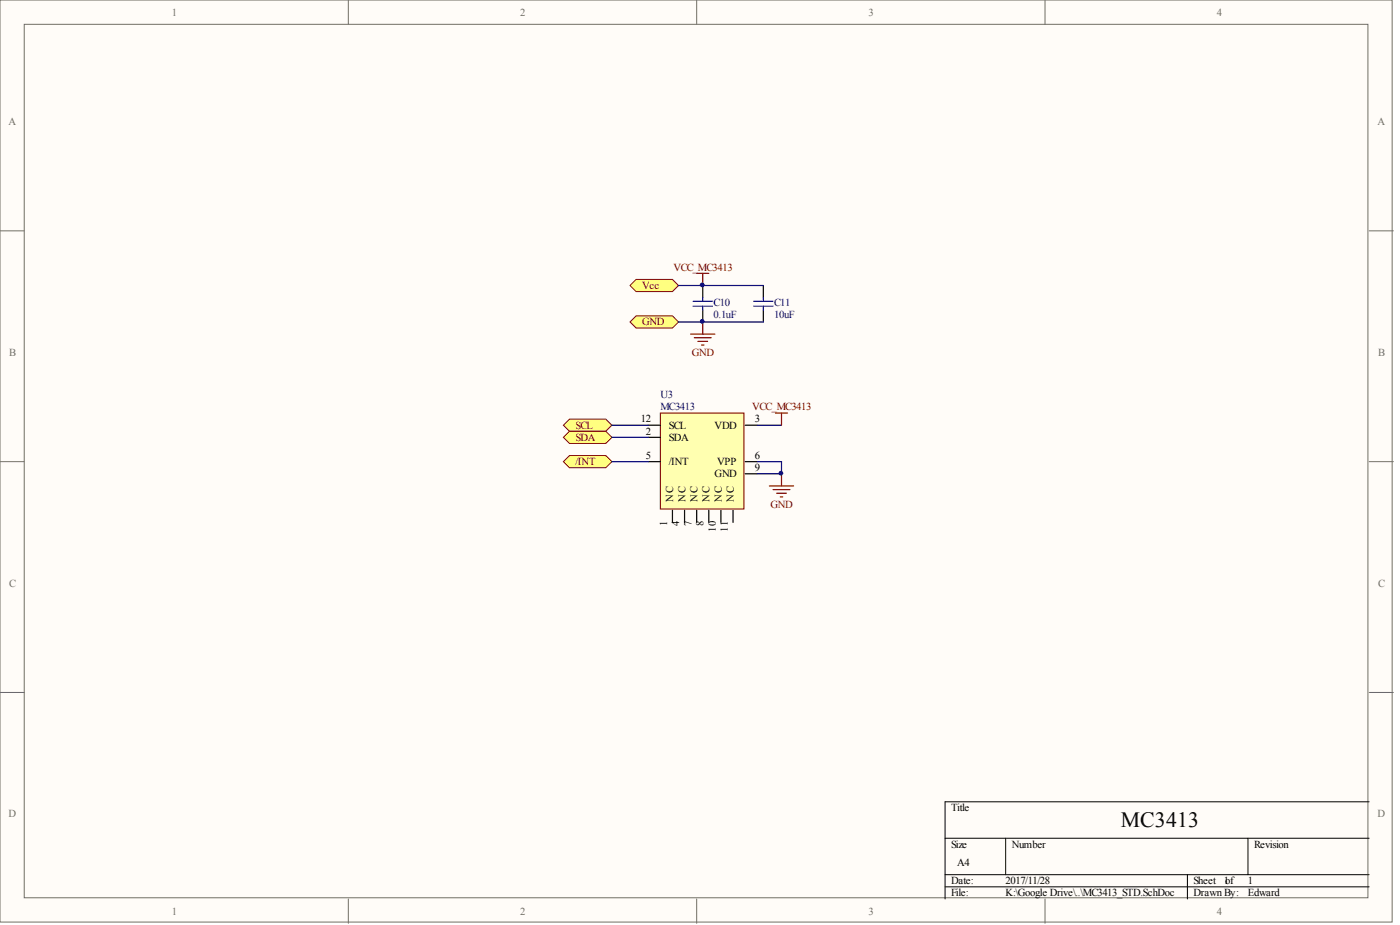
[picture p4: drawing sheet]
<svg xmlns="http://www.w3.org/2000/svg" width="292mm" height="193mm" viewBox="0 0 292 193" stroke-linecap="round" stroke-linejoin="round" font-family="sans-serif">
<g fill="#fffcf8" stroke="#716f64" stroke-width=".21">
<path d="M0 0h290.5v192.4h-290.5z"/>
<path d="M5.1 5.1h280.3v182.2h-280.3z"/>
</g>
<path d="M72.7 0v5.1M145.4 0v5.1M218 0v5.1M0 48.2h5.1M285.7 48.2h5M0 96.3h5.1M285.7 96.3h5M0 144.5h5.1M285.7 144.5h5M72.7 187.5v5.1M145.4 187.5v5.1M218 187.5v5.1" fill="none" stroke="#716f64" stroke-width=".21"/>
<path d="M197.2 174.9h88.5M209.8 174.9v7.6M260.4 174.9v7.6M285.7 167.3h-88.5v20.2M197.2 182.5h88.5M197.2 185h88.5M247.7 182.5v5" fill="none" stroke="#000" stroke-width=".21"/>
<path d="M137.8 86.2h17.4v20h-17.4z" fill="#ffffb0" stroke="#800000" stroke-width=".21"/>
<path d="M135.2 91.2h2.6M135.2 88.7h2.6M135.2 96.3h2.6M155.5 88.7h2.5M155.5 96.3h2.5M155.5 98.8h2.5M140.3 106.4v2.6M142.8 106.4v2.6M145.4 106.4v2.6M147.9 106.4v2.6M150.4 106.4v2.6M152.9 106.4v2.6" fill="none" stroke="#000" stroke-width=".25"/>
<path d="M163.1 98.8v2.6M160.5 101.4h5.1M161.3 102.1h3.5M162 102.9h2.1M162.8 103.7h.5" fill="none" stroke="#800000" stroke-width=".25"/>
<path d="M158 96.3h5.1v2.5h-5.1" fill="none" stroke="#000080" stroke-width=".25"/>
<g fill="#ffff80" stroke="#800000" stroke-width=".21">
<path d="M132.7 58.3h7.6l1.3 1.3-1.3 1.2h-7.6l-1.2-1.2z" fill-rule="evenodd"/>
<path d="M132.7 65.9h7.6l1.3 1.3-1.3 1.2h-7.6l-1.2-1.2z" fill-rule="evenodd"/>
</g>
<path d="M145.4 57h2.5M146.6 57v2.6M144.1 69.7h5M144.9 70.5h3.5M145.6 71.2h2M146.4 72h.5M146.6 67.2v2.5" fill="none" stroke="#800000" stroke-width=".25"/>
<path d="M146.6 59.6v2.5M146.6 64.6v2.6" fill="none" stroke="#000" stroke-width=".25"/>
<path d="M144.6 62.9h4M144.6 63.9h4M146.6 62.1v.8M146.6 63.9v.7" fill="none" stroke="#00f" stroke-width=".25"/>
<path d="M158 88.7h5.1" fill="none" stroke="#000080" stroke-width=".25"/>
<g fill="#ffff80" stroke="#800000" stroke-width=".21">
<path d="M118.8 95h7.6l1.3 1.3-1.3 1.3h-7.6l-1.2-1.3z" fill-rule="evenodd"/>
<path d="M118.8 87.4h7.6l1.3 1.3-1.3 1.3h-7.6l-1.2-1.3z" fill-rule="evenodd"/>
<path d="M118.8 90h7.6l1.3 1.2-1.3 1.3h-7.6l-1.2-1.3z" fill-rule="evenodd"/>
</g>
<path d="M141.6 59.6h17.7M141.6 67.2h17.7M127.7 88.7h7.5M127.7 91.2h7.5M127.7 96.3h7.5" fill="none" stroke="#000080" stroke-width=".25"/>
<path d="M161.8 86.2h2.5M163.1 86.2v2.5" fill="none" stroke="#800000" stroke-width=".25"/>
<path d="M159.3 59.6v2.5M159.3 64.6v2.6" fill="none" stroke="#000" stroke-width=".25"/>
<path d="M157.2 62.9h4.1M157.2 63.9h4.1M159.3 62.1v.8M159.3 63.9v.7" fill="none" stroke="#00f" stroke-width=".25"/>
<g fill="#000080" stroke="#000080" stroke-width=".21">
<circle cx="146.5" cy="67" r=".38"/>
<circle cx="146.5" cy="59.4" r=".38"/>
<circle cx="162.9" cy="98.7" r=".38"/>
</g>
<text font-size="4.5" x="233.8" y="172.6">MC3413</text>
<g font-size="2.2" fill="#716f64">
<text x="35.8" y="3.3">1</text>
<text x="108.5" y="3.3">2</text>
<text x="181.2" y="3.3">3</text>
<text x="253.9" y="3.3">4</text>
<text x="1.8" y="26.1">A</text>
<text x="287.4" y="26.1">A</text>
<text x="1.9" y="74.2">B</text>
<text x="287.6" y="74.2">B</text>
<text x="1.9" y="122.4">C</text>
<text x="287.6" y="122.4">C</text>
<text x="1.8" y="170.5">D</text>
<text x="287.4" y="170.5">D</text>
<text x="35.8" y="190.8">1</text>
<text x="108.5" y="190.8">2</text>
<text x="181.2" y="190.8">3</text>
<text x="253.9" y="190.8">4</text>
</g>
<g font-size="2.2" fill="#800000">
<text x="140.5" y="56.5">VCC_MC3413</text>
<text x="134" y="60.3">Vcc</text>
<text x="134" y="67.9">GND</text>
<text x="144.3" y="74.2">GND</text>
<text x="120.1" y="89.4">SCL</text>
<text x="156.9" y="85.6">VCC_MC3413</text>
<text x="120.1" y="91.9">SDA</text>
<text x="120.1" y="97">/INT</text>
<text x="160.8" y="105.9">GND</text>
</g>
<g font-size="2.2" fill="#000080">
<text x="148.9" y="63.8">C10</text>
<text x="161.5" y="63.8">C11</text>
<text x="148.9" y="66.3">0.1uF</text>
<text x="161.5" y="66.3">10uF</text>
<text x="137.8" y="83.1">U3</text>
<text x="137.8" y="85.6">MC3413</text>
</g>
<g font-size="2.2">
<text x="133.7" y="88.1">12</text>
<text x="139.5" y="89.4">SCL</text>
<text x="149.1" y="89.4">VDD</text>
<text x="157.5" y="88.1">3</text>
<text x="134.7" y="90.7">2</text>
<text x="134.7" y="95.7">5</text>
<text x="139.5" y="91.9">SDA</text>
<text x="157.5" y="95.7">6</text>
<text x="139.5" y="97">/INT</text>
<text x="149.1" y="99.5">GND</text>
<text x="149.6" y="97">VPP</text>
<text x="157.5" y="98.3">9</text>
<text x="140.5" y="104.7" transform="rotate(-90 140.5 104.7)">NC</text>
<text x="143" y="104.7" transform="rotate(-90 143 104.7)">NC</text>
<text x="145.5" y="104.7" transform="rotate(-90 145.5 104.7)">NC</text>
<text x="148.1" y="104.7" transform="rotate(-90 148.1 104.7)">NC</text>
<text x="150.6" y="104.7" transform="rotate(-90 150.6 104.7)">NC</text>
<text x="153.1" y="104.7" transform="rotate(-90 153.1 104.7)">NC</text>
<text x="139.2" y="109.7" transform="rotate(-90 139.2 109.7)">1</text>
<text x="141.7" y="109.7" transform="rotate(-90 141.7 109.7)">4</text>
<text x="144.3" y="109.7" transform="rotate(-90 144.3 109.7)">7</text>
<text x="146.8" y="109.7" transform="rotate(-90 146.8 109.7)">8</text>
<text x="149.3" y="111" transform="rotate(-90 149.3 111)">10</text>
<text x="151.8" y="111" transform="rotate(-90 151.8 111)">11</text>
<text x="198.4" y="169.3">Title</text>
<text x="198.4" y="176.9">Size</text>
<text x="211.1" y="176.9">Number</text>
<text x="261.6" y="176.9">Revision</text>
<text x="198.4" y="184.5">Date:</text>
<text x="199.7" y="180.7">A4</text>
<text x="209.8" y="184.5">2017/11/28</text>
<text x="249" y="184.5">Sheet</text>
<text x="255.3" y="184.4">1of</text>
<text x="260.4" y="184.4">1</text>
<text x="198.4" y="187">File:</text>
<text x="209.8" y="187">K:\Google Drive\..\MC3413_STD.SchDoc</text>
<text x="249" y="187">Drawn By:</text>
<text x="260.4" y="187">Edward</text>
</g>
</svg>
